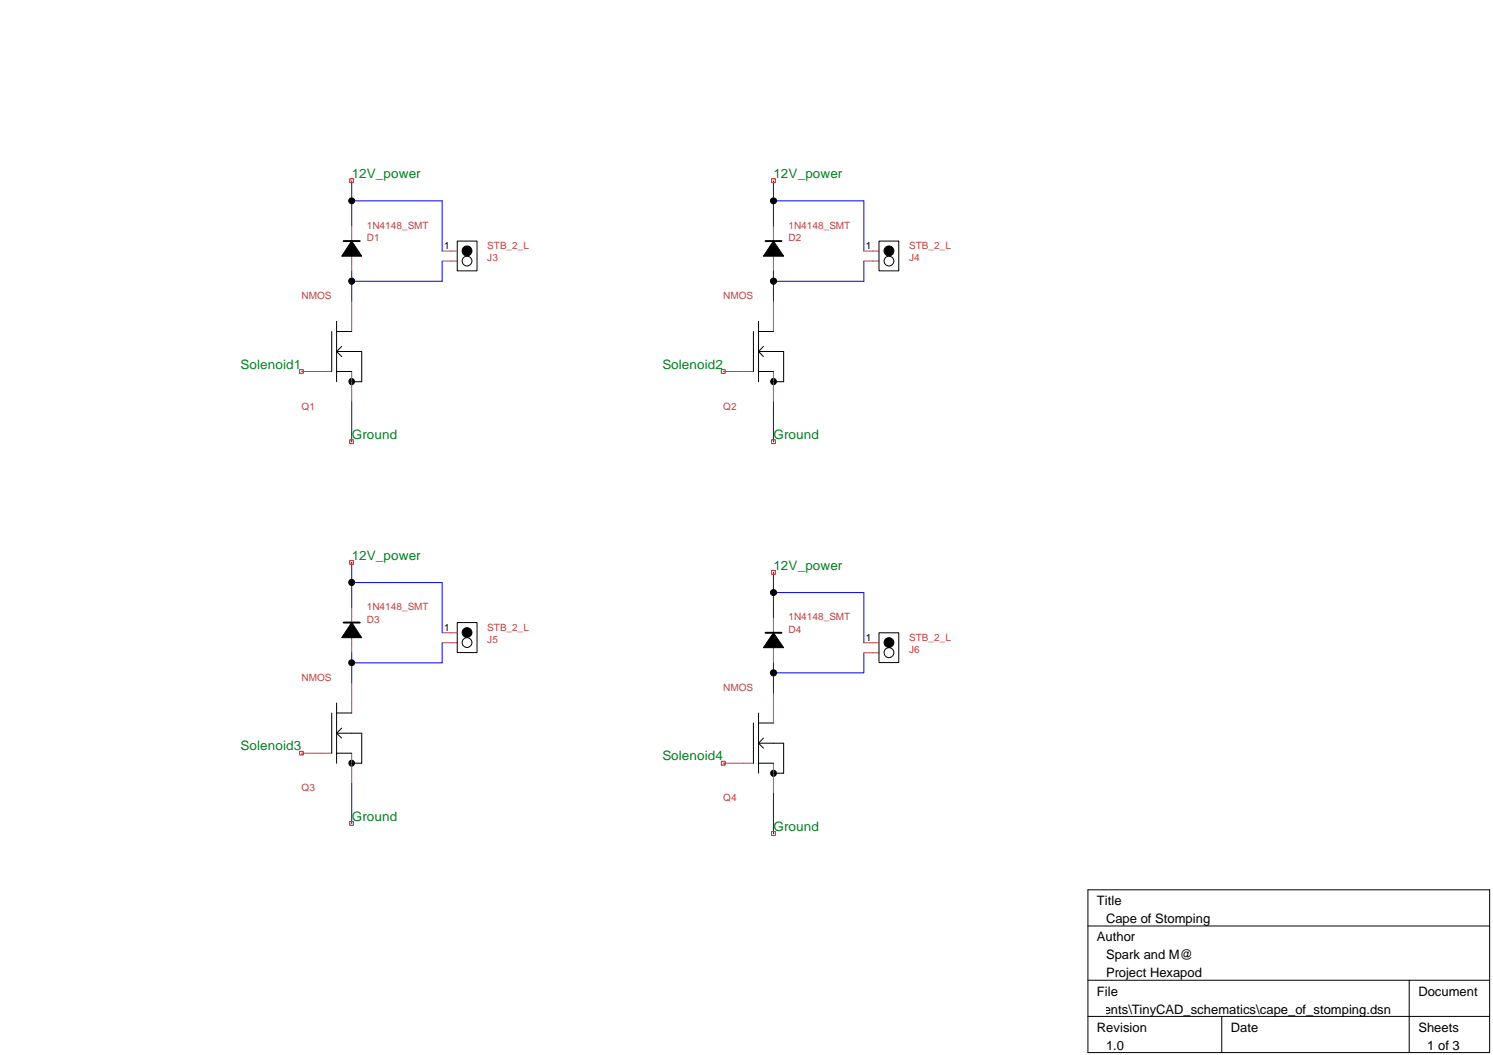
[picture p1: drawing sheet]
<svg xmlns="http://www.w3.org/2000/svg" width="297mm" height="210mm" viewBox="0 0 297 210" stroke-linecap="round" stroke-linejoin="round" font-family="sans-serif">
<circle cx="69.9" cy="75.9" r=".59" fill="#000"/>
<g fill="none" stroke="#000" stroke-width=".2">
<path d="M70 48l2 3h-4zM91 48h3.9v5.9h-3.9zM153.9 48l2 3h-4zM174.9 48h3.9v5.9h-3.9zM66 66v7.9M67 73.9h.1M67 69.9h5v6h-2M67 69.9l1 1.1M67 63.9v12M67 66h3M67 73.9h3M68 68.9l-1 1"/>
<path d="M149.9 66v7.9M150.9 73.9h.1M150.9 69.9h5v6h-2M150.9 66h3M150.9 73.9h3M150.9 69.9l1 1.1M150.9 63.9v12M151.9 68.9l-1 1M67 139.9v11.9M70 123.9l2 3h-4zM91 123.9h3.9v5.9h-3.9zM153.9 125.9l2 3h-4z"/>
<path d="M174.9 125.9h3.9v5.9h-3.9zM66 141.9v8M67 149.9h.1M67 145.9h5v5.9h-2M67 145.9l1 1M67 141.9h3M67 149.9h3M68 144.9l-1 1M149.9 143.8v8M150.9 151.8h.1M150.9 151.8h3M150.9 141.9v11.9"/>
<path d="M150.9 147.9h5v5.9h-2M150.9 147.9l1 .9M150.9 143.8h3M151.9 146.9l-1 1M216.4 177h80v32.4h-80zM216.4 184.2h80M216.4 195h80M280.4 195v14.4M216.4 202.2h80M243.1 202.2v7.2"/>
<circle cx="70" cy="40" r=".59"/>
<circle cx="153.9" cy="40" r=".61"/>
<circle cx="70" cy="55.9" r=".6"/>
<circle cx="92.9" cy="49.9" r=".98"/>
<circle cx="92.9" cy="51.9" r=".97"/>
<circle cx="153.9" cy="55.9" r=".62"/>
<circle cx="176.9" cy="49.9" r=".98"/>
<circle cx="176.9" cy="51.9" r=".97"/>
<circle cx="69.9" cy="75.9" r=".59"/>
<circle cx="153.9" cy="75.9" r=".6"/>
<circle cx="70" cy="115.9" r=".6"/>
<circle cx="153.9" cy="117.9" r=".61"/>
<circle cx="70" cy="131.9" r=".59"/>
<circle cx="92.9" cy="127.8" r=".97"/>
<circle cx="92.9" cy="125.9" r=".97"/>
<circle cx="153.9" cy="133.9" r=".62"/>
<circle cx="176.9" cy="129.8" r=".98"/>
<circle cx="176.9" cy="127.8" r=".97"/>
<circle cx="70" cy="151.8" r=".56"/>
<circle cx="153.9" cy="153.9" r=".6"/>
</g>
<g fill="none" stroke="#c04040" stroke-width=".2">
<path d="M70 45v3M70 51v2.9M70 59.9v6.1M88 51.9h3M88 50h3M153.9 45v3M153.9 51v2.9M153.9 59.9v6.1M171.9 51.9h3M171.9 50h3M60 73.9h6M70 73.9v6"/>
<path d="M143.9 73.9h6M153.9 73.9v6M70 120.9v3M70 126.9v3M70 135.9v6M88 127.9h3M88 125.9h3M153.9 122.9v3M153.9 128.9v3M153.9 137.9v5.9M171.9 127.9h3M171.9 129.9h3"/>
<path d="M60 149.9h6M70 149.9v6M143.9 151.8h6M153.9 151.8v6.1"/>
</g>
<path d="M68.4 48h3.2M152.3 48h3.2M68.4 123.9h3.2M152.3 125.9h3.2" fill="none" stroke="#000" stroke-width=".38"/>
<g fill="#000">
<path d="M70 48l2 3h-4zM153.9 48l2 3h-4zM70 123.9l2 3h-4zM153.9 125.9l2 3h-4z"/>
<circle cx="70" cy="40" r=".59"/>
<circle cx="153.9" cy="40" r=".61"/>
<circle cx="70" cy="55.9" r=".6"/>
<circle cx="92.9" cy="49.9" r=".98"/>
<circle cx="153.9" cy="55.9" r=".62"/>
<circle cx="176.9" cy="49.9" r=".98"/>
<circle cx="153.9" cy="75.9" r=".6"/>
<circle cx="70" cy="115.9" r=".6"/>
<circle cx="153.9" cy="117.9" r=".61"/>
<circle cx="70" cy="131.9" r=".59"/>
<circle cx="92.9" cy="125.9" r=".97"/>
<circle cx="153.9" cy="133.9" r=".62"/>
<circle cx="176.9" cy="127.8" r=".97"/>
<circle cx="70" cy="151.8" r=".56"/>
<circle cx="153.9" cy="153.9" r=".6"/>
</g>
<g fill="none" stroke="#00f" stroke-width=".2">
<path d="M70 36v9M70 40h18v10M153.9 40h18v10M153.9 36v9M70 53.9v6M88 51.9v4.1h-18M153.9 53.9v6M171.9 51.9v4.1h-18M70 79.9v8M153.9 79.9v8M70 111.9v9M70 115.9h18v10"/>
<path d="M153.9 113.9v9M153.9 117.9h18v10M70 129.9v6M88 127.9v4h-18M153.9 131.9v6M171.9 129.9v4h-18M70 155.9v7.9M153.9 157.9v8"/>
</g>
<path d="M69.6 35.6h.7v.7h-.7zM153.5 35.6h.8v.7h-.8zM59.6 73.5h.7v.8h-.7zM143.5 73.5h.8v.8h-.8zM69.6 87.5h.7v.8h-.7zM153.5 87.5h.8v.8h-.8zM69.6 111.5h.7v.8h-.7zM153.5 113.5h.8v.8h-.8zM59.6 149.5h.7v.7h-.7zM143.5 151.5h.8v.7h-.8zM69.6 163.4h.7v.8h-.7zM153.5 165.4h.8v.8h-.8z" fill="none" stroke="#f00" stroke-width=".2"/>
<g font-size="2.6" fill="#008020">
<text x="70" y="35.4">12V_power</text>
<text x="153.9" y="35.4">12V_power</text>
<text x="47.9" y="73.4">Solenoid1</text>
<text x="131.8" y="73.4">Solenoid2</text>
<text x="70" y="87.4">Ground</text>
<text x="153.9" y="87.4">Ground</text>
<text x="70" y="111.3">12V_power</text>
<text x="153.9" y="113.3">12V_power</text>
<text x="47.9" y="149.3">Solenoid3</text>
<text x="131.8" y="151.3">Solenoid4</text>
<text x="70" y="163.3">Ground</text>
<text x="153.9" y="165.3">Ground</text>
</g>
<g font-size="2.6">
<text x="218.2" y="180.1">Title</text>
<text x="220" y="183.7">Cape of Stomping</text>
<text x="218.2" y="187.3">Author</text>
<text x="220" y="190.9">Spark and M@</text>
<text x="220" y="194.5">Project Hexapod</text>
<text x="193.2" y="201.7">C:\Users\Steve\Documents\TinyCAD_schematics\cape_of_stomping.dsn</text>
<text x="218.2" y="198.1">File</text>
<text x="282.2" y="198.1">Document</text>
<text x="218.2" y="205.3">Revision</text>
<text x="220" y="208.9">1.0</text>
<text x="244.9" y="205.3">Date</text>
<text x="282.2" y="205.3">Sheets</text>
<text x="284" y="208.9">1 of 3</text>
</g>
<g font-size="2" fill="#c04040">
<text x="73" y="47.9">D1</text>
<text x="73" y="45.6">1N4148_SMT</text>
<text x="156.9" y="47.9">D2</text>
<text x="156.9" y="45.6">1N4148_SMT</text>
<text x="96.9" y="51.9">J3</text>
<text x="96.9" y="49.5">STB_2_L</text>
<text x="180.9" y="51.9">J4</text>
<text x="180.9" y="49.5">STB_2_L</text>
<text x="60" y="59.5">NMOS</text>
<text x="143.9" y="59.5">NMOS</text>
<text x="60" y="81.5">Q1</text>
<text x="143.9" y="81.5">Q2</text>
<text x="73" y="123.9">D3</text>
<text x="73" y="121.5">1N4148_SMT</text>
<text x="96.9" y="125.5">STB_2_L</text>
<text x="156.9" y="125.9">D4</text>
<text x="156.9" y="123.4">1N4148_SMT</text>
<text x="96.9" y="127.8">J5</text>
<text x="180.9" y="129.8">J6</text>
<text x="180.9" y="127.5">STB_2_L</text>
<text x="60" y="135.5">NMOS</text>
<text x="143.9" y="137.5">NMOS</text>
<text x="60" y="157.4">Q3</text>
<text x="143.9" y="159.4">Q4</text>
</g>
<g font-size="2">
<text x="88.3" y="49.5">1</text>
<text x="172.3" y="49.5">1</text>
<text x="88.3" y="125.5">1</text>
<text x="172.3" y="127.5">1</text>
</g>
</svg>
